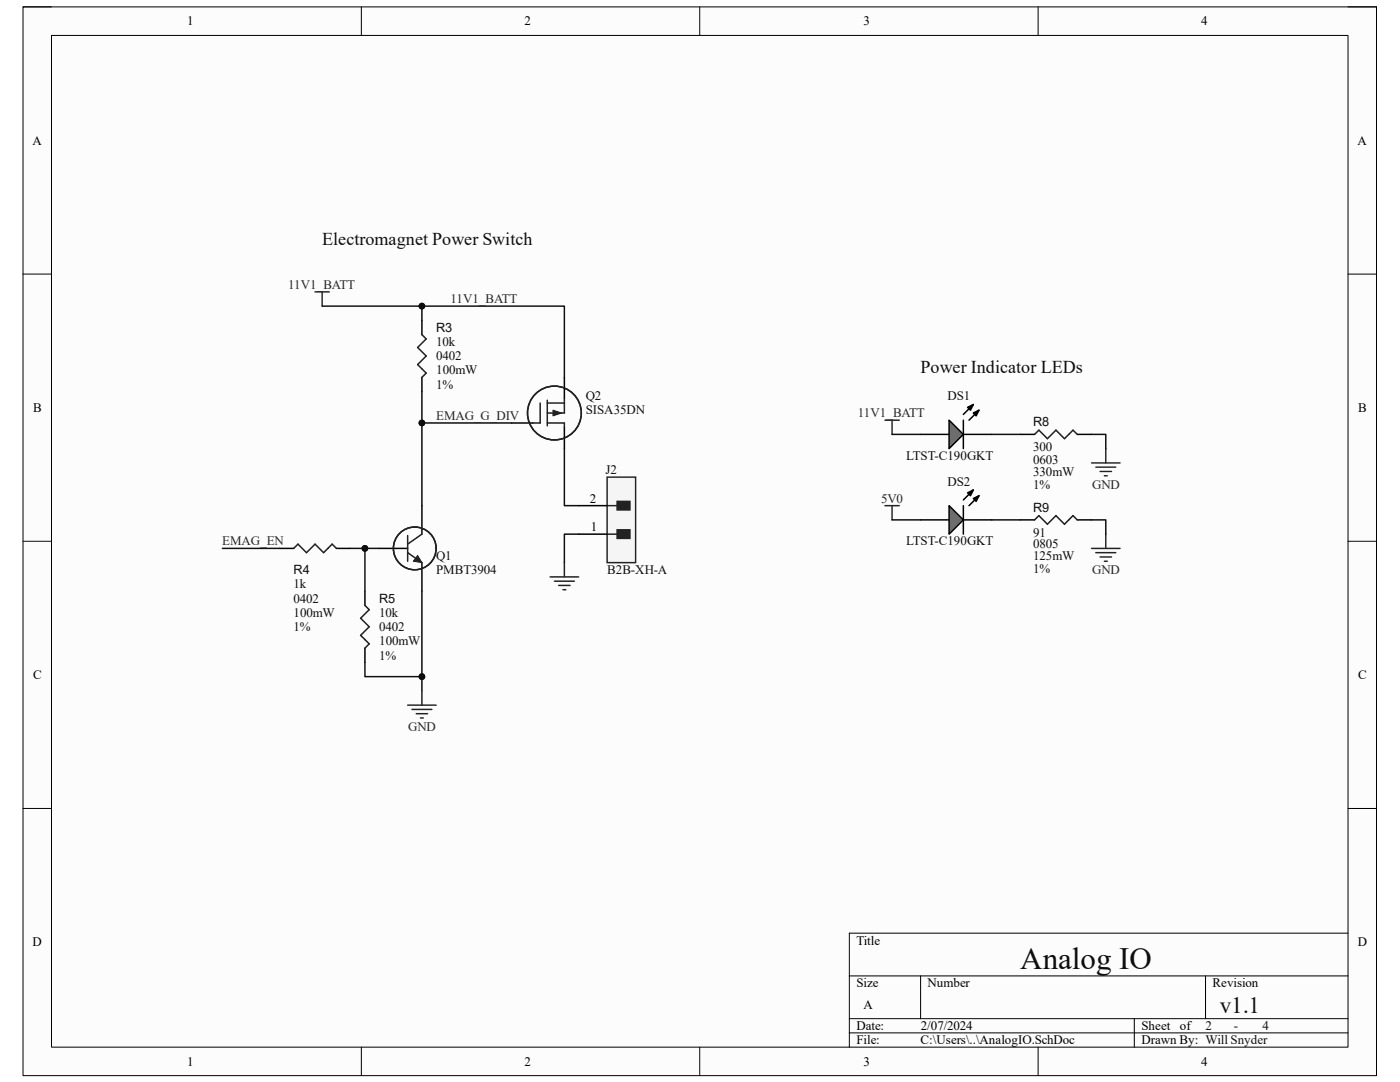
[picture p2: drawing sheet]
<svg xmlns="http://www.w3.org/2000/svg" width="279mm" height="216mm" viewBox="0 0 279 216" stroke-linecap="round" stroke-linejoin="round" font-family="sans-serif">
<path d="M4.6 1.4h270.1v213.2h-270.1z" fill-rule="evenodd" fill="#fcfcfc"/>
<path d="M4.6 1.4h270.1v213.2h-270.1z" fill="none" stroke="#000" stroke-width=".2"/>
<path d="M10.3 7.1h258.7v201.8h-258.7z" fill-rule="evenodd" fill="#fcfcfc"/>
<g fill="none" stroke="#000" stroke-width=".2">
<path d="M4.6 1.4h5.7M10.3 7.1h258.7v201.8h-258.7zM72.1 1.4v5.7M139.6 1.4v5.7M207.2 1.4v5.7M269 1.4h5.7v5.7M4.6 54.7h5.7M269 54.7h5.7M4.6 108h5.7M269 108h5.7M4.6 161.3h5.7M269 161.3h5.7"/>
<path d="M169.5 194.7h99.5M183.7 194.7v8.6M240.6 194.7v8.6M269 186.2h-99.5v22.7M72.1 208.9v5.7M139.6 208.9v5.7M169.5 203.3h99.5M169.5 206.1h99.5M207.2 208.9v5.7M226.4 203.3v5.6M274.7 208.9v5.7"/>
</g>
<path d="M109.8 115.1h5.7M110.6 116h4M111.5 116.8h2.3M112.4 117.7h.5M112.6 112.3v2.8" fill="none" stroke="#262626" stroke-width=".3"/>
<path d="M75.7 109.4h5.7M84.2 100.9v5.7M84.2 112.3v5.7" fill="none" stroke="#000" stroke-width=".3"/>
<path d="M81.4 110.3l2.8 2M81.4 106.9v5.1M84.2 106.6l-2.8 2" fill="none" stroke="#1c1c1c" stroke-width=".3"/>
<path d="M83.3 110.8l.9 1.5-1.7-.3z" fill="#1c1c1c"/>
<path d="M83.3 110.8l.9 1.5-1.7-.3z" fill="none" stroke="#1c1c1c" stroke-width=".2"/>
<g fill="none" stroke="#1c1c1c" stroke-width=".3">
<path d="M84.2 66.8l.9 .8-1.8 1.7 1.8 1.7-1.8 1.7 1.8 1.8-.9 .8M58.6 109.4l.9-.8 1.7 1.7 1.7-1.7 1.7 1.7 1.7-1.7 .8 .8M72.8 120.8l.9 .9-1.7 1.7 1.7 1.7-1.7 1.7 1.7 1.7-.9 .8"/>
<circle cx="82.8" cy="109.4" r="4.3"/>
</g>
<path d="M84.2 63.9v2.9M84.2 75.3v2.8M55.8 109.4h2.8M67.1 109.4h2.9M72.8 118v2.8M72.8 129.3v2.9" fill="none" stroke="#000" stroke-width=".3"/>
<path d="M62.9 58.2h2.8M64.3 58.2v2.9" fill="none" stroke="#262626" stroke-width=".3"/>
<path d="M121.2 95.2h5.7v17.1h-5.7z" fill-rule="evenodd" fill="#f5f5f5"/>
<path d="M121.2 95.2h5.7v17.1h-5.7z" fill="none" stroke="#262626" stroke-width=".3"/>
<path d="M123.2 105.7h2.5v1.7h-2.5z" fill-rule="evenodd" fill="#1c1c1c"/>
<path d="M121.2 106.6h2M123.2 105.7h2.5v1.7h-2.5z" fill="none" stroke="#1c1c1c" stroke-width=".3"/>
<path d="M123.2 100h2.5v1.7h-2.5z" fill-rule="evenodd" fill="#1c1c1c"/>
<path d="M109.2 79.9v5.1M112.6 79.6v.8h-3.4M106.4 84.4h1.4M109.2 84.4h3.4v.9M121.2 100.9h2M123.2 100h2.5v1.7h-2.5z" fill="none" stroke="#1c1c1c" stroke-width=".3"/>
<path d="M112.6 75.3v4.3M102.1 84.4h4.3M112.6 85.3v4.2M115.5 106.6h5.7M115.5 100.9h5.7" fill="none" stroke="#000" stroke-width=".3"/>
<path d="M110.4 81.8l1.7 .6-1.7 .6z" fill="#1c1c1c"/>
<path d="M110.4 81.8l1.7 .6-1.7 .6z" fill="none" stroke="#1c1c1c" stroke-width=".2"/>
<g fill="none" stroke="#1c1c1c" stroke-width=".3">
<path d="M107.8 80.4v4M112.6 80.4v2h-3.4"/>
<circle cx="110.6" cy="82.4" r="5.4"/>
</g>
<path d="M84.2 61.1v2.8M44.4 109.4h11.4" fill="none" stroke="#0e0e0e" stroke-width=".3"/>
<circle cx="84.2" cy="61.1" r=".57" fill="#0e0e0e"/>
<circle cx="84.2" cy="61.1" r=".57" fill="none" stroke="#0e0e0e" stroke-width=".2"/>
<path d="M72.8 109.4v8.6" fill="none" stroke="#0e0e0e" stroke-width=".3"/>
<circle cx="72.8" cy="109.4" r=".57" fill="#0e0e0e"/>
<circle cx="72.8" cy="109.4" r=".57" fill="none" stroke="#0e0e0e" stroke-width=".2"/>
<path d="M84.2 84.4v16.5" fill="none" stroke="#0e0e0e" stroke-width=".3"/>
<circle cx="84.2" cy="84.4" r=".57" fill="#0e0e0e"/>
<circle cx="84.2" cy="84.4" r=".57" fill="none" stroke="#0e0e0e" stroke-width=".2"/>
<path d="M84.2 78.1v6.3h17.9" fill="none" stroke="#0e0e0e" stroke-width=".3"/>
<circle cx="84.2" cy="84.4" r=".57" fill="#0e0e0e"/>
<circle cx="84.2" cy="84.4" r=".57" fill="none" stroke="#0e0e0e" stroke-width=".2"/>
<g fill="none" stroke="#262626" stroke-width=".3">
<path d="M176.6 83.8h2.9M178 83.8v2.9M217.8 92.4h5.7M218.7 93.2h4M219.6 94.1h2.2M220.4 94.9h.6M220.7 89.5v2.9M176.6 100.9h2.9M178 100.9v2.8M217.8 109.4h5.7M218.7 110.3h4M219.6 111.1h2.2"/>
<path d="M220.4 112h.6M220.7 106.6v2.8"/>
</g>
<path d="M183.7 86.7h5.7M192.3 86.7h5.6M203.6 86.7h2.9M215 86.7h2.8M203.6 103.7h2.9M215 103.7h2.8" fill="none" stroke="#000" stroke-width=".3"/>
<path d="M206.5 86.7l.8-.9 1.7 1.7 1.7-1.7 1.7 1.7 1.7-1.7 .9 .9M206.5 103.7l.8-.8 1.7 1.7 1.7-1.7 1.7 1.7 1.7-1.7 .9 .8" fill="none" stroke="#1c1c1c" stroke-width=".3"/>
<path d="M189.4 83.8l2.9 2.9-2.9 2.8z" fill="#717171"/>
<path d="M189.4 83.8l2.9 2.9-2.9 2.8zM192.3 83.8v5.7M193.1 81.3l1.1-.6-.5 1.2zM194.2 82.4l1.2-.5-.6 1.1zM194.2 80.7l-1.9 2M195.4 81.9l-2 1.9M183.7 103.7h5.7M192.3 103.7h5.6" fill="none" stroke="#000" stroke-width=".3"/>
<path d="M193.1 81.3l1.1-.6-.5 1.2zM194.2 82.4l1.2-.5-.6 1.1z" fill="#000"/>
<path d="M189.4 100.9l2.9 2.8-2.9 2.9z" fill="#717171"/>
<path d="M193.1 98.3l1.1-.5-.5 1.1zM194.2 99.5l1.2-.6-.6 1.1zM194.2 97.8l-1.9 2M195.4 98.9l-2 2M189.4 100.9l2.9 2.8-2.9 2.9zM192.3 100.9v5.7" fill="none" stroke="#000" stroke-width=".3"/>
<path d="M193.1 98.3l1.1-.5-.5 1.1zM194.2 99.5l1.2-.6-.6 1.1z" fill="#000"/>
<path d="M64.3 61.1h48.3v14.2M178 86.7h5.7M197.9 86.7h5.7M217.8 86.7h2.9v2.8M178 103.7h5.7M197.9 103.7h5.7M217.8 103.7h2.9v2.9" fill="none" stroke="#0e0e0e" stroke-width=".3"/>
<circle cx="84.2" cy="61.1" r=".57" fill="#0e0e0e"/>
<circle cx="84.2" cy="61.1" r=".57" fill="none" stroke="#0e0e0e" stroke-width=".2"/>
<path d="M70 109.4h5.7" fill="none" stroke="#0e0e0e" stroke-width=".3"/>
<circle cx="72.8" cy="109.4" r=".57" fill="#0e0e0e"/>
<circle cx="72.8" cy="109.4" r=".57" fill="none" stroke="#0e0e0e" stroke-width=".2"/>
<path d="M112.6 89.5v11.4h2.9M84.2 118v19.9M115.5 106.6h-2.9v5.7" fill="none" stroke="#0e0e0e" stroke-width=".3"/>
<circle cx="84.2" cy="135" r=".57" fill="#0e0e0e"/>
<circle cx="84.2" cy="135" r=".57" fill="none" stroke="#0e0e0e" stroke-width=".2"/>
<path d="M72.8 132.2v2.8h11.4" fill="none" stroke="#0e0e0e" stroke-width=".3"/>
<circle cx="84.2" cy="135" r=".57" fill="#0e0e0e"/>
<circle cx="84.2" cy="135" r=".57" fill="none" stroke="#0e0e0e" stroke-width=".2"/>
<path d="M84.2 137.9v2.8M81.4 140.7h5.6M82.2 141.6h4M83.1 142.4h2.2M83.9 143.3h.6" fill="none" stroke="#262626" stroke-width=".3"/>
<text font-size="6.2" fill="#0e0e0e" x="203.6" y="193.4">Analog IO</text>
<text font-size="4.6" fill="#0e0e0e" x="243.4" y="202.2">v1.1</text>
<g font-size="3.6" fill="#0e0e0e">
<text x="64.3" y="48.9">Electromagnet Power Switch</text>
<text x="183.7" y="74.5">Power Indicator LEDs</text>
</g>
<g font-size="2.6">
<text x="37.4" y="5.1">1</text>
<text x="104.7" y="5.1">2</text>
<text x="172.3" y="5.1">3</text>
<text x="239.7" y="5.1">4</text>
<text x="6.5" y="28.9">A</text>
<text x="270.9" y="28.9">A</text>
<text x="6.6" y="82.2">B</text>
<text x="271.1" y="82.2">B</text>
<text x="117.7" y="100.3">2</text>
<text x="117.9" y="106">1</text>
<text x="6.6" y="135.5">C</text>
<text x="271.1" y="135.5">C</text>
<text x="6.5" y="188.8">D</text>
<text x="170.9" y="188.5">Title</text>
<text x="271" y="188.8">D</text>
<text x="170.9" y="197">Size</text>
<text x="185.1" y="197">Number</text>
<text x="242" y="197">Revision</text>
<text x="172.3" y="201.3">A</text>
<text x="170.9" y="205.5">Date:</text>
<text x="170.9" y="208.4">File:</text>
<text x="183.7" y="208.4">C:\Users\..\AnalogIO.SchDoc</text>
<text x="183.7" y="205.5">2/07/2024</text>
<text x="227.8" y="205.5">Sheet</text>
<text x="227.8" y="208.4">Drawn By: Will Snyder</text>
<text x="235.5" y="205.5">of</text>
<text x="37.4" y="212.6">1</text>
<text x="104.7" y="212.6">2</text>
<text x="172.3" y="212.6">3</text>
<text x="239.7" y="212.6">4</text>
</g>
<g font-size="2.6" fill="#262626">
<text x="57.5" y="57.7">11V1_BATT</text>
<text x="89.9" y="60.5">11V1_BATT</text>
<text x="87" y="83.8">EMAG_G_DIV</text>
<text x="171.2" y="83.3">11V1_BATT</text>
<text x="175.9" y="100.3">5V0</text>
<text x="217.9" y="97.5">GND</text>
<text x="44.4" y="108.8">EMAG_EN</text>
<text x="217.9" y="114.6">GND</text>
<text x="81.4" y="145.8">GND</text>
</g>
<g font-size="2.6" fill="#0e0e0e">
<text x="87" y="69">10k</text>
<text x="87" y="71.9">0402</text>
<text x="87" y="77.6">1%</text>
<text x="87" y="74.7">100mW</text>
<text x="116.9" y="79.8">Q2</text>
<text x="116.9" y="82.7">SISA35DN</text>
<text x="189.1" y="79.8">DS1</text>
<text x="120.9" y="94.7">J2</text>
<text x="180.8" y="91.8">LTST-C190GKT</text>
<text x="206.2" y="90.1">300</text>
<text x="206.2" y="92.7">0603</text>
<text x="206.2" y="94.9">330mW</text>
<text x="189.1" y="96.9">DS2</text>
<text x="206.2" y="97.5">1%</text>
<text x="206.2" y="107.1">91</text>
<text x="87" y="111.7">Q1</text>
<text x="180.8" y="108.8">LTST-C190GKT</text>
<text x="206.2" y="111.7">125mW</text>
<text x="206.2" y="109.4">0805</text>
<text x="58.6" y="117.4">1k</text>
<text x="87" y="114.6">PMBT3904</text>
<text x="121.2" y="114.6">B2B-XH-A</text>
<text x="206.2" y="114.3">1%</text>
<text x="58.6" y="120.2">0402</text>
<text x="58.6" y="123.1">100mW</text>
<text x="58.6" y="125.9">1%</text>
<text x="75.6" y="123.1">10k</text>
<text x="75.6" y="125.9">0402</text>
<text x="75.6" y="131.6">1%</text>
<text x="75.6" y="128.8">100mW</text>
<text x="240.6" y="205.5">2</text>
<text x="246.3" y="205.5">-</text>
<text x="252" y="205.5">4</text>
</g>
<g font-size="2.5" fill="#0e0e0e">
<text x="87" y="66.2">R3</text>
<text x="206.2" y="85">R8</text>
<text x="206.2" y="102.1">R9</text>
<text x="58.6" y="114.6">R4</text>
<text x="75.6" y="120.2">R5</text>
</g>
</svg>
